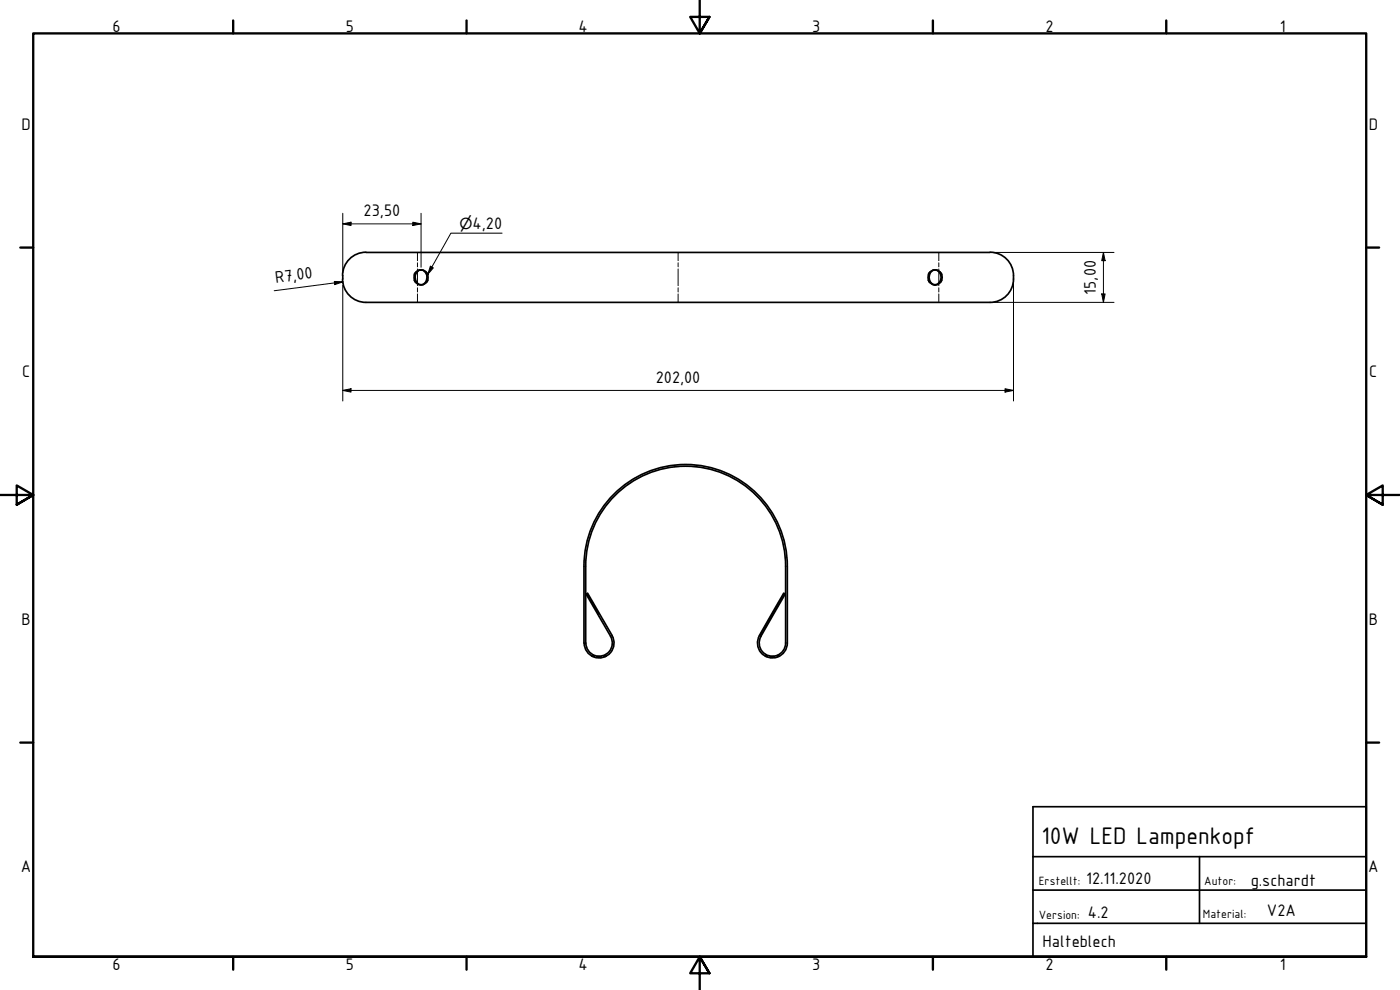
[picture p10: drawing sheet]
<svg xmlns="http://www.w3.org/2000/svg" width="420mm" height="297mm" viewBox="0 0 420 297" stroke-linecap="round" stroke-linejoin="round" font-family="sans-serif">
<!-- layer: Verdeckt (ISO) -->
<g fill="none" stroke="#000" stroke-width=".38">
<path d="M124.3 84.1l.5 .7M124.8 81.6l-.5 .7M125.5 81.1l.9-.2 .8 .2M125.5 85.3l.9 .2 .8-.2M127.9 81.6l.5 .7M128.4 84.1l-.5 .7M278.6 84.1l.5 .7M279.1 81.6l-.5 .7M279.8 85.3l.8 .2 .8-.2M279.8 81.1l.8-.2 .8 .2M282.2 81.6l.4 .7M282.6 84.1l-.5 .7"/>
<path d="M177.7 197h.7M177.8 196.8l-.2 .1M178.1 196.6l-.2 .1M179.1 197h1.4M181.2 197h.7M181.4 196.6l.2 .1M181.8 196.8l.1 .1M229.7 197h.7M229.8 196.8l-.2 .1M230.1 196.6l-.2 .1M231.1 197h1.4M233.2 197h.7"/>
<path d="M233.4 196.6l.2 .1M233.7 196.8l.2 .1"/>
</g>
<!-- layer: Sichtbar (ISO) -->
<g fill="none" stroke="#000" stroke-width=".51">
<path d="M109.8 75.7a7 7 0 0 0-7 7M109.9 75.7h187.2M297.1 75.7a7 7 0 0 1 7.1 7M102.9 82.7v1M124.7 81.8a2.16 2.16 0 0 1 3.3 .1 2.16 2.16 0 0 1-.6 3.2 2.16 2.16 0 0 1-3.1-1v-1.8zM125 81.8a1.63 1.63 0 0 1 1.8-.8 1.63 1.63 0 0 1 1.3 1.5 2.12 2.12 0 0 1-2.1 2.9 2.43 2.43 0 0 1-1-3.6zM279.3 81.7a1.66 1.66 0 0 1 1.7-.7 1.66 1.66 0 0 1 1.3 1.4 2.14 2.14 0 0 1-2.1 3 2.48 2.48 0 0 1-.9-3.7zM304.2 82.7a7.1 7.1 0 0 1-7.1 8h-187.2a7 7 0 0 1-7.1-7M175.3 169.9v23.1M175.3 169.9a30.5 30.5 0 0 1 30.5-30.5 30.5 30.5 0 0 1 30.5 30.5M175.8 169.9v23.1M175.8 169.9a30 30 0 0 1 30-30 30 30 0 0 1 30 30"/>
<path d="M235.8 169.9v23.1M236.3 169.9v23.1M183.2 190.9a4 4 0 0 1-2.4 5.9 4 4 0 0 1-5-3.9M183.7 190.7a4.5 4.5 0 0 1-2.7 6.6 4.5 4.5 0 0 1-5.7-4.4M183.7 190.7l-7.4-12.7-.4 .2 7.4 12.7M227.9 190.7l7.3-12.7 .4 .2-7.3 12.7M227.9 190.7a4.5 4.5 0 0 0 2.7 6.6 4.5 4.5 0 0 0 5.7-4.4M228.4 190.9a4 4 0 0 0 2.4 5.9 4 4 0 0 0 5-3.9"/>
<circle cx="280.6" cy="83.2" r="2.22"/>
</g>
<!-- layer: Biegungsmittellinie (ISO) -->
<g fill="none" stroke="#000" stroke-width=".3">
<path d="M125.3 75.7v2.5M125.3 78.9v1.2M203.5 75.7v2.5M203.5 78.9v1.2M281.7 75.7v2.5M281.7 78.9v1.2M125.3 80.7v5M125.3 86.3v1.3M125.3 88.2v2.5M203.5 80.7v5M203.5 86.3v1.3M203.5 88.2v2.5"/>
<path d="M281.7 80.7v5M281.7 86.3v1.3M281.7 88.2v2.5"/>
</g>
<!-- layer: Rahmen (ISO) -->
<g fill="none" stroke="#000" stroke-width=".7">
<path d="M70 6.1v3.9M140 6.1v3.9M210 0v10l-2.9-4.9h5.8l-2.9 4.9 2.9-4.9M280 6.1v3.9M350 6.1v3.9M6.1 74.3h3.9M410 74.3h3.9M0 148.5h10l-5-2.8v5.7l5-2.9-5 2.9M420 148.5h-10l5-2.8v5.7l-5-2.9 5 2.9M6.1 222.8h3.9M410 222.8h3.9M10 287.1v-277.1h400v277.1h-400h400"/>
<path d="M70 287.1v3.8M140 287.1v3.8M212.9 292l-2.9-4.9 2.9 4.9h-5.8l2.9-4.9v9.9M280 287.1v3.8M350 287.1v3.8"/>
</g>
<!-- layer: Titel (ISO) -->
<path d="M310 242h100v45.1h-100zM310 257h100M360 257v20M310 277h100M310 267.1h100" fill="none" stroke="#000" stroke-width=".51"/>
<g fill="none" stroke="#000" stroke-width=".3">
<path d="M102.9 67.2l2.4-.5v1zM102.9 64v17.9M102.9 67.2h23.5M123.9 66.7l2.5 .5-2.5 .5zM126.4 64v16.2M297.9 75.7h36.4M331.2 75.7l.5 2.5h-1.1zM331.2 75.7v15M100.3 84.4l2.6 .2-2.4 .8zM102.9 84.5v.4M102.9 85.6v34.7M102.9 84.6l-20.6 2.6"/>
<path d="M297.9 90.7h36.4M304.2 84.5v35.8M330.6 88.2h1.1l-.5 2.5zM102.9 117.1l2.4-.5v1.1zM102.9 117.1h201.3M301.6 116.6l2.6 .5-2.6 .6z"/>
</g>
<g fill="#000">
<path d="M102.9 67.2l2.4-.5v1z" fill-rule="evenodd"/>
<path d="M123.9 66.7l2.5 .5-2.5 .5z" fill-rule="evenodd"/>
<path d="M331.2 75.7l.5 2.5h-1.1z" fill-rule="evenodd"/>
<path d="M100.3 84.4l2.6 .2-2.4 .8z" fill-rule="evenodd"/>
<path d="M330.6 88.2h1.1l-.5 2.5z" fill-rule="evenodd"/>
<path d="M102.9 117.1l2.4-.5v1.1z" fill-rule="evenodd"/>
<path d="M301.6 116.6l2.6 .5-2.6 .6z" fill-rule="evenodd"/>
</g>
<!-- layer: Symbol (ISO) -->
<path d="M129.2 79.9l.8 .5-1.6 1.9zM150.7 70h-15.4l-6.9 12.3" fill="none" stroke="#000" stroke-width=".3"/>
<path d="M129.2 79.9l.8 .5-1.6 1.9z" fill-rule="evenodd" fill="#000"/>
<text font-size="7.7" x="312.5" y="253.2">10W LED Lampenkopf</text>
<g font-size="5.4">
<text x="33.8" y="9.6">6</text>
<text x="103.8" y="9.6">5</text>
<text x="173.6" y="9.6">4</text>
<text x="243.8" y="9.6">3</text>
<text x="313.8" y="9.6">2</text>
<text x="384.1" y="9.6">1</text>
<text x="6.5" y="38.9">D</text>
<text x="410.8" y="38.9">D</text>
<text x="109.1" y="64.9">23,50</text>
<text x="141.8" y="68.7">4,20</text>
<text x="82.8" y="84.8" transform="rotate(-7 82.8 84.8)">R7,00</text>
<text x="328.9" y="88.4" transform="rotate(-90 328.9 88.4)">15,00</text>
<text x="6.6" y="113.1">C</text>
<text x="410.9" y="113.1">C</text>
<text x="196.8" y="114.9">202,00</text>
<text x="6.5" y="187.4">B</text>
<text x="410.8" y="187.4">B</text>
<text x="6.3" y="261.7">A</text>
<text x="410.6" y="261.7">A</text>
<text x="326" y="265.2">12.11.2020</text>
<text x="375.3" y="265.9">g.schardt</text>
<text x="326.5" y="275.3">4.2</text>
<text x="380.2" y="274.8">V2A</text>
<text x="312.9" y="284.3">Halteblech</text>
<text x="33.8" y="290.9">6</text>
<text x="103.8" y="290.9">5</text>
<text x="173.6" y="290.9">4</text>
<text x="243.8" y="290.9">3</text>
<text x="313.8" y="290.9">2</text>
<text x="384.1" y="290.9">1</text>
</g>
<text font-size="4.6" x="137.9" y="68.7">⌀</text>
<g font-size="3.9">
<text x="311.7" y="265.5">Erstellt:</text>
<text x="361.4" y="265.7">Autor:</text>
<text x="311.8" y="275.8">Version:</text>
<text x="361" y="275.6">Material:</text>
</g>
</svg>
